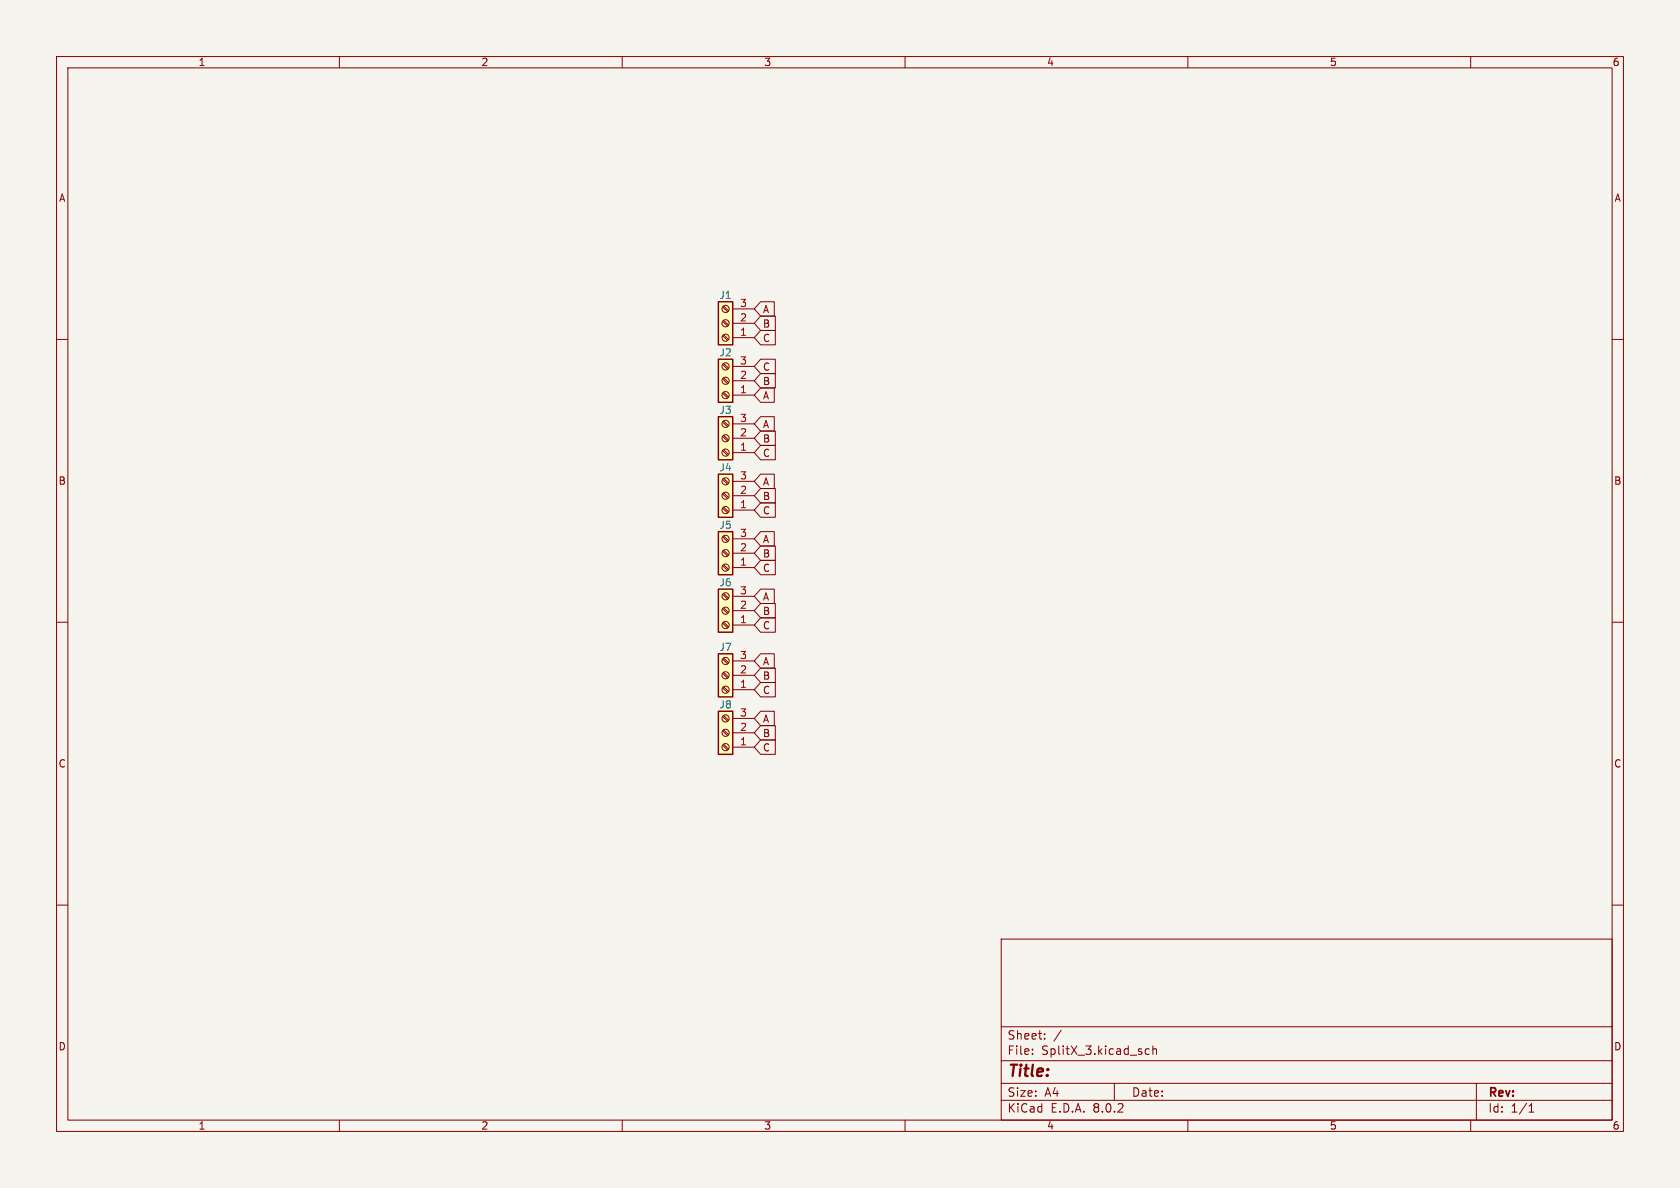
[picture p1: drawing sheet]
<svg xmlns="http://www.w3.org/2000/svg" width="297mm" height="210mm" viewBox="0 0 297 210" stroke-linecap="round" stroke-linejoin="round" font-family="sans-serif">
<path d="M0 0h297v210h-297z" fill="#f5f4ef" stroke="#f5f4ef" stroke-width=".18"/>
<g fill="none" stroke="#840000" stroke-width=".18">
<path d="M10 10h277v190h-277zM12 12h273v186h-273zM60 10v2M110 10v2M160 10v2M210 10v2M260 10v2M10 60h2M285 60h2M10 110h2M285 110h2M10 160h2"/>
<path d="M285 160h2M177 166h108v32h-108zM60 198v2M110 198v2M160 198v2M177 194.5h108M177 191.5h108M177 187.5h108M177 181.5h108M182.5 186.3v.1M182.5 185.5v.1M184.7 183.6v.1"/>
<path d="M184.7 182.8v.1M187.6 182.1l-1.3 2M197 191.5v3M203.2 185.5l-.5-.1-.2 .3v.4l.1 .2h.6M203.8 185.5l.2-.1 .4 .1 .1 .9M203.8 184.9v1.5M210 198v2M260 198v2M261 191.5v6.5M270.3 196.6h.9M270.3 195.5l.4-.4v1.5"/>
</g>
<path d="M127 94h2.5v7.6h-2.5z" fill="#ffffc2"/>
<path d="M127 94h2.5v7.6h-2.5z" fill="none" stroke="#840000" stroke-width=".25"/>
<g fill="none" stroke="#840000" stroke-width=".18">
<path d="M127.8 94.9l.8 .9M127.8 97.5l.8 .8M127.8 100l.8 .8M127.9 94.7l.9 .9M127.9 97.3l.9 .8M127.9 99.8l.9 .9M129.5 97.8h3.8M129.5 95.3h3.8M129.5 100.3h3.8"/>
<circle cx="128.3" cy="95.2" r=".63"/>
<circle cx="128.3" cy="97.8" r=".63"/>
<circle cx="128.3" cy="100.3" r=".63"/>
</g>
<path d="M127 104.1h2.5v7.7h-2.5z" fill="#ffffc2"/>
<path d="M127 104.1h2.5v7.7h-2.5z" fill="none" stroke="#840000" stroke-width=".25"/>
<g fill="none" stroke="#840000" stroke-width=".18">
<path d="M127.8 105.1l.8 .8M127.8 107.6l.8 .9M127.8 110.2l.8 .8M127.9 104.9l.9 .8M127.9 107.4l.9 .9M127.9 110l.9 .8M129.5 110.5h3.8M129.5 108h3.8M129.5 105.4h3.8"/>
<circle cx="128.3" cy="110.5" r=".63"/>
<circle cx="128.3" cy="105.4" r=".63"/>
<circle cx="128.3" cy="107.9" r=".63"/>
</g>
<path d="M127 53.3h2.5v7.7h-2.5z" fill="#ffffc2"/>
<path d="M127 53.3h2.5v7.7h-2.5z" fill="none" stroke="#840000" stroke-width=".25"/>
<g fill="none" stroke="#840000" stroke-width=".18">
<path d="M127.8 54.3l.8 .8M127.8 56.8l.8 .9M127.8 59.4l.8 .8M127.9 54.1l.9 .8M127.9 56.6l.9 .9M127.9 59.2l.9 .8M129.5 59.7h3.8M129.5 57.2h3.8M129.5 54.6h3.8"/>
<circle cx="128.3" cy="57.1" r=".63"/>
<circle cx="128.3" cy="54.6" r=".63"/>
<circle cx="128.3" cy="59.7" r=".63"/>
</g>
<path d="M127 63.5h2.5v7.6h-2.5z" fill="#ffffc2"/>
<path d="M127 63.5h2.5v7.6h-2.5z" fill="none" stroke="#840000" stroke-width=".25"/>
<g fill="none" stroke="#840000" stroke-width=".18">
<path d="M127.8 64.4l.8 .9M127.8 67l.8 .8M127.8 69.5l.8 .9M127.9 64.3l.9 .8M127.9 66.8l.9 .8M127.9 69.3l.9 .9M129.5 69.9h3.8M129.5 67.3h3.8M129.5 64.8h3.8"/>
<circle cx="128.3" cy="69.8" r=".63"/>
<circle cx="128.3" cy="64.8" r=".63"/>
<circle cx="128.3" cy="67.3" r=".63"/>
</g>
<path d="M127 83.8h2.5v7.6h-2.5z" fill="#ffffc2"/>
<path d="M127 83.8h2.5v7.6h-2.5z" fill="none" stroke="#840000" stroke-width=".25"/>
<g fill="none" stroke="#840000" stroke-width=".18">
<path d="M127.8 84.8l.8 .8M127.8 87.3l.8 .8M127.8 89.8l.8 .9M127.9 84.6l.9 .8M127.9 87.1l.9 .9M127.9 89.7l.9 .8M129.5 90.2h3.8M129.5 87.6h3.8M129.5 85.1h3.8"/>
<circle cx="128.3" cy="85.1" r=".63"/>
<circle cx="128.3" cy="90.2" r=".63"/>
<circle cx="128.3" cy="87.6" r=".63"/>
</g>
<path d="M127 73.7h2.5v7.6h-2.5z" fill="#ffffc2"/>
<path d="M127 73.7h2.5v7.6h-2.5z" fill="none" stroke="#840000" stroke-width=".25"/>
<g fill="none" stroke="#840000" stroke-width=".18">
<path d="M127.8 74.6l.8 .8M127.8 77.1l.8 .9M127.8 79.7l.8 .8M127.9 74.4l.9 .9M127.9 77l.9 .8M127.9 79.5l.9 .8M129.5 77.5h3.8M129.5 74.9h3.8M129.5 80h3.8"/>
<circle cx="128.3" cy="77.5" r=".63"/>
<circle cx="128.3" cy="74.9" r=".63"/>
<circle cx="128.3" cy="80" r=".63"/>
</g>
<path d="M127 115.6h2.5v7.6h-2.5z" fill="#ffffc2"/>
<path d="M127 115.6h2.5v7.6h-2.5z" fill="none" stroke="#840000" stroke-width=".25"/>
<g fill="none" stroke="#840000" stroke-width=".18">
<path d="M127.8 116.5l.8 .8M127.8 119l.8 .9M127.9 116.3l.9 .9M127.9 118.9l.9 .8M129.5 119.4h3.8M129.5 116.8h3.8M127.8 121.6l.8 .8M127.9 121.4l.9 .9M129.5 121.9h3.8"/>
<circle cx="128.3" cy="116.8" r=".63"/>
<circle cx="128.3" cy="119.4" r=".63"/>
<circle cx="128.3" cy="121.9" r=".63"/>
</g>
<path d="M127 125.7h2.5v7.7h-2.5z" fill="#ffffc2"/>
<path d="M127 125.7h2.5v7.7h-2.5z" fill="none" stroke="#840000" stroke-width=".25"/>
<g fill="none" stroke="#840000" stroke-width=".18">
<path d="M134.5 58.4h2.6v2.6h-2.6l-1.2-1.3zM134.5 55.9h2.6v2.5h-2.6l-1.2-1.2zM134.5 53.3h2.4v2.6h-2.4l-1.2-1.3zM134.5 68.6h2.4v2.5h-2.4l-1.2-1.2zM134.5 63.5h2.6v2.5h-2.6l-1.2-1.2zM134.5 66h2.6v2.6h-2.6l-1.2-1.3zM134.5 78.7h2.6v2.6h-2.6l-1.2-1.3zM134.5 73.7h2.4v2.5h-2.4l-1.2-1.3zM134.5 76.2h2.6v2.5h-2.6l-1.2-1.2zM134.5 96.5h2.6v2.6h-2.6l-1.2-1.3zM134.5 94h2.4v2.5h-2.4l-1.2-1.2zM134.5 99.1h2.6v2.5h-2.6l-1.2-1.3z"/>
<path d="M134.5 83.8h2.4v2.6h-2.4l-1.2-1.3zM134.5 86.4h2.6v2.5h-2.6l-1.2-1.3zM134.5 88.9h2.6v2.5h-2.6l-1.2-1.2zM134.5 109.2h2.6v2.6h-2.6l-1.2-1.3zM134.5 104.1h2.4v2.6h-2.4l-1.2-1.3zM134.5 106.7h2.6v2.5h-2.6l-1.2-1.2zM134.5 118.1h2.6v2.6h-2.6l-1.2-1.3zM134.5 115.6h2.4v2.5h-2.4l-1.2-1.3zM127.8 126.7l.8 .8M127.8 129.2l.8 .8M127.8 131.7l.8 .9M127.9 126.5l.9 .8"/>
<path d="M127.9 129l.9 .9M127.9 131.6l.9 .8M129.5 132.1h3.8M129.5 129.5h3.8M129.5 127h3.8M134.5 125.7h2.4v2.6h-2.4l-1.2-1.3zM134.5 120.6h2.6v2.6h-2.6l-1.2-1.3zM134.5 128.3h2.6v2.5h-2.6l-1.2-1.3zM134.5 130.8h2.6v2.6h-2.6l-1.2-1.3z"/>
<circle cx="128.3" cy="127" r=".63"/>
<circle cx="128.3" cy="132.1" r=".63"/>
<circle cx="128.3" cy="129.5" r=".63"/>
</g>
<text font-size="2.8" fill="#840000" x="178" y="190.9">Title:</text>
<g font-size="2.1" fill="#840000">
<text x="178" y="184">Sheet:</text>
<text x="178" y="186.7">File:</text>
<text x="184.1" y="186.7">SplitX_3.kicad_sch</text>
<text x="178" y="196.9">KiCad</text>
<text x="178" y="194.1">Size:</text>
<text x="184.7" y="194.1">A4</text>
<text x="185.7" y="196.9">E.D.A.</text>
<text x="193.3" y="196.9">8.0.2</text>
<text x="200" y="194.1">Date:</text>
<text x="263" y="194.3">Rev:</text>
<text x="263" y="196.9">Id:</text>
<text x="267.1" y="196.9">1/1</text>
</g>
<g font-size="1.8" fill="#840000">
<text x="35" y="11.9">1</text>
<text x="85" y="11.9">2</text>
<text x="135" y="11.9">3</text>
<text x="185" y="11.9">4</text>
<text x="235" y="11.9">5</text>
<text x="285" y="11.9">6</text>
<text x="10.3" y="35.9">A</text>
<text x="285.3" y="35.9">A</text>
<text x="134.8" y="58.1">B</text>
<text x="134.8" y="55.6">A</text>
<text x="134.8" y="60.6">C</text>
<text x="134.8" y="65.7">C</text>
<text x="134.8" y="70.8">A</text>
<text x="134.8" y="68.3">B</text>
<text x="134.8" y="75.9">A</text>
<text x="134.8" y="81">C</text>
<text x="134.8" y="78.4">B</text>
<text x="10.3" y="85.9">B</text>
<text x="134.8" y="86">A</text>
<text x="134.8" y="88.6">B</text>
<text x="285.3" y="85.9">B</text>
<text x="134.8" y="91.1">C</text>
<text x="134.8" y="98.7">B</text>
<text x="134.8" y="96.2">A</text>
<text x="134.8" y="101.3">C</text>
<text x="134.8" y="106.4">A</text>
<text x="134.8" y="111.4">C</text>
<text x="134.8" y="108.9">B</text>
<text x="134.8" y="117.8">A</text>
<text x="134.8" y="122.9">C</text>
<text x="134.8" y="120.3">B</text>
<text x="134.8" y="128">A</text>
<text x="134.8" y="130.5">B</text>
<text x="10.3" y="135.9">C</text>
<text x="134.8" y="133">C</text>
<text x="285.3" y="135.9">C</text>
<text x="10.3" y="185.9">D</text>
<text x="285.3" y="185.9">D</text>
<text x="35" y="199.9">1</text>
<text x="85" y="199.9">2</text>
<text x="135" y="199.9">3</text>
<text x="185" y="199.9">4</text>
<text x="235" y="199.9">5</text>
<text x="285" y="199.9">6</text>
</g>
<g font-size="1.8" fill="#006464">
<text x="127.1" y="53">J1</text>
<text x="127.1" y="63.2">J2</text>
<text x="127.1" y="73.4">J3</text>
<text x="127.1" y="83.5">J4</text>
<text x="127.1" y="93.7">J5</text>
<text x="127.1" y="103.8">J6</text>
<text x="127.1" y="115.3">J7</text>
<text x="127.1" y="125.4">J8</text>
</g>
<g font-size="1.8" fill="#a90000">
<text x="130.7" y="59.4">1</text>
<text x="130.7" y="56.9">2</text>
<text x="130.7" y="54.4">3</text>
<text x="130.7" y="64.5">3</text>
<text x="130.7" y="69.6">1</text>
<text x="130.7" y="67.1">2</text>
<text x="130.7" y="77.2">2</text>
<text x="130.7" y="74.7">3</text>
<text x="130.7" y="79.8">1</text>
<text x="130.7" y="89.9">1</text>
<text x="130.7" y="87.4">2</text>
<text x="130.7" y="84.8">3</text>
<text x="130.7" y="95">3</text>
<text x="130.7" y="100.1">1</text>
<text x="130.7" y="97.5">2</text>
<text x="130.7" y="107.7">2</text>
<text x="130.7" y="105.2">3</text>
<text x="130.7" y="110.2">1</text>
<text x="130.7" y="119.1">2</text>
<text x="130.7" y="116.6">3</text>
<text x="130.7" y="121.7">1</text>
<text x="130.7" y="131.8">1</text>
<text x="130.7" y="129.3">2</text>
<text x="130.7" y="126.7">3</text>
</g>
</svg>
